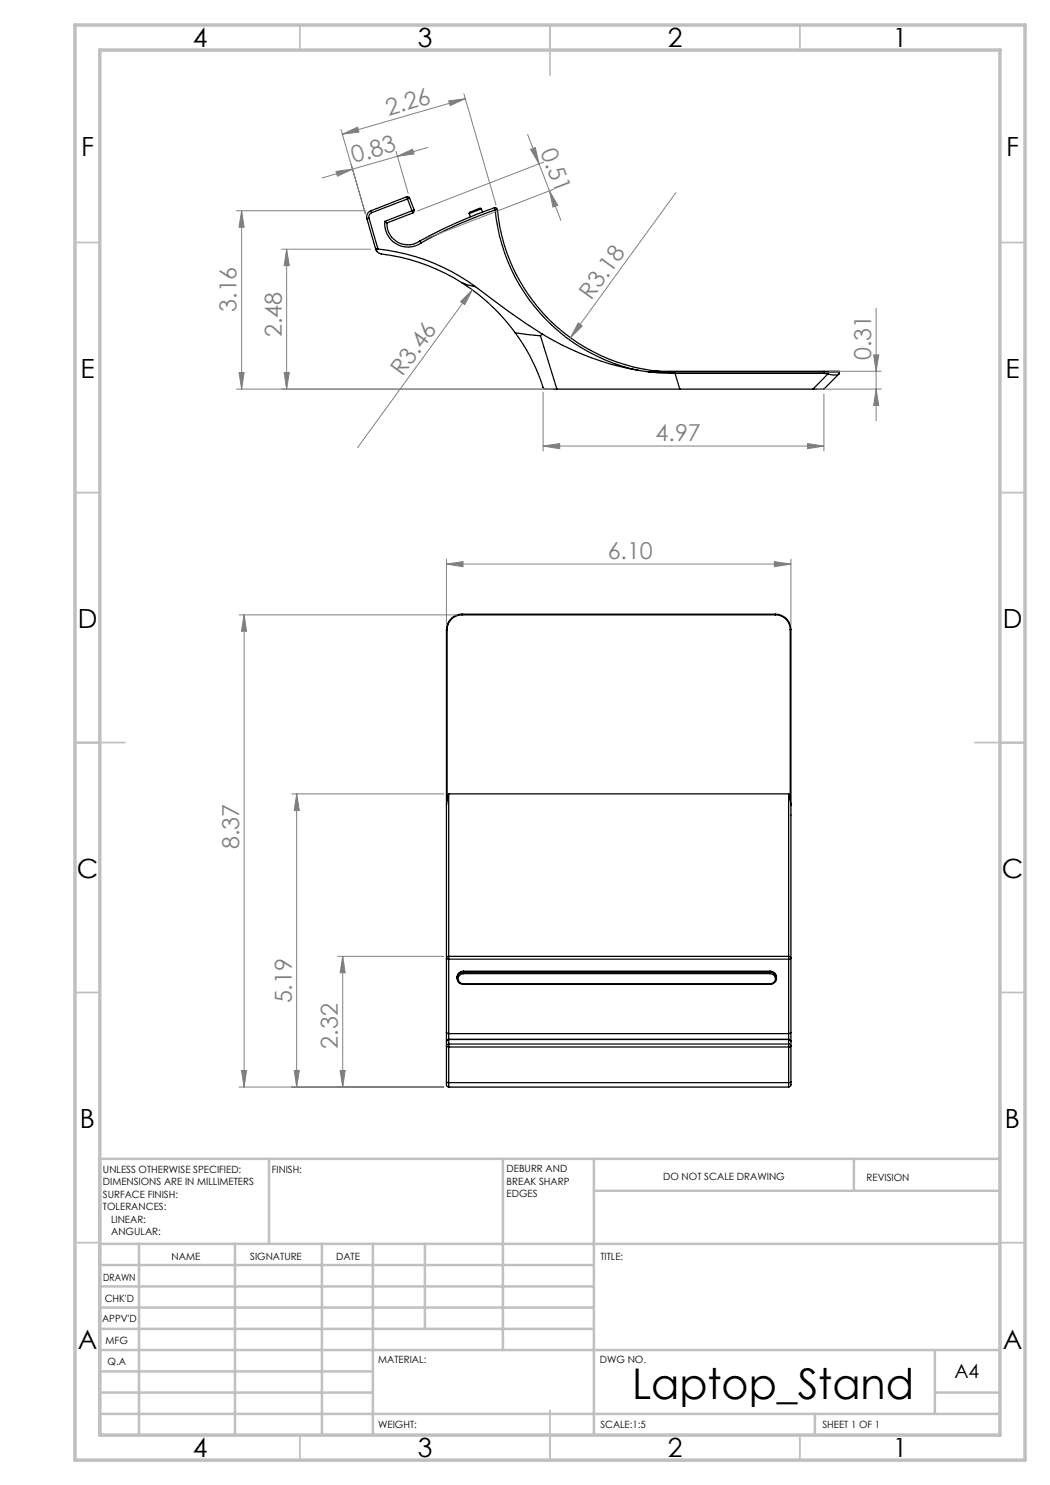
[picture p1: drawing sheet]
<svg xmlns="http://www.w3.org/2000/svg" width="210mm" height="297mm" viewBox="0 0 210 297" stroke-linecap="round" stroke-linejoin="round" font-family="sans-serif">
<g fill="none" stroke="#000" stroke-width=".25">
<path d="M81.3 39.4l.2 .4M81.3 39.4l.3-.1 .3 .3M81.3 39.4l-7.1 2.8M81.5 39.8l-7.2 2.7M81.5 39.8l.9 2.4M81.9 39.6l-.4 .2M81.9 39.6l.9 2.4M73.4 43.7l1.7 6.1M73.8 43.6l-.4 .1M73.8 43.6l1.8 6.1M74.2 42.2l.1 .3M74.2 42.2a1.34 1.34 0 0 0-.8 1.5"/>
<path d="M74.3 42.5a.97 .97 0 0 0-.5 1.1M75.1 49.8l.3 .4M75.4 50.2l.6 .5a39.6 39.6 0 0 1 16.3 5.8M75.6 49.7l-.5 .1M75.6 49.7v.1M75.6 49.8l-.3 .1 .1 .3M75.6 49.8a39.5 39.5 0 0 1 19.5 7.5M77 44.3a4.6 4.6 0 0 0 2.2 4.4 4.6 4.6 0 0 0 5-.1M77 44.3l.4 .3M77.4 44.6a4.2 4.2 0 0 0 2.2 3.9 4.2 4.2 0 0 0 4.4-.3M82.4 42.2l.2 .4M82.4 42.2l-5.4 2.1"/>
<path d="M82.6 42.6l-5.2 2M82.8 42l-.4 .2M82.8 42v.3l-.2 .3M84 48.2l.2 .4M92.3 56.5l1.1 .4 1.7 .4M92.3 56.5a39.4 39.4 0 0 1 10.7 10.1M93.8 42.7l.3 .7M95.1 57.3a167.3 167.3 0 0 0 13.3 9.5M96.3 41.8l-2.5 .9M96.3 41.8l-.3-.1a4.3 4.3 0 0 0-2.2 .9v.1M96.3 41.8l.2 .6M98.9 41.6a96.7 96.7 0 0 0-14.9 6.6"/>
<path d="M98.9 41.6l.1 .4M98.9 41.6a.44 .44 0 0 1 .6 .3M99 42a89.4 89.4 0 0 0-14.8 6.6M99 42a36.3 36.3 0 0 0 28.7 32.1M99.5 41.9l-.5 .1M99.5 41.9a35.8 35.8 0 0 0 32.4 32.4M103 66.6l5.1 .6M103 66.6a41.5 41.5 0 0 1 5.8 11.1l.2 .1h2.4M108.1 67.2l3.3 10.6M108.4 66.8a54.9 54.9 0 0 0 19.3 7.3M108.4 66.8l-.3 .4M111.4 77.8h24.6"/>
<path d="M127.7 74.1l1.9 .3M129.6 74.4h.4M130 74.4l5 .3M130 74.4h34.8M135 74.7l1 3.1M135 74.7h29.8M136 77.8h26.6M164.8 74.3h-34.1l-1.1 .1M164.8 74.3v.1M164.8 74.7l.8 .1M164.8 74.4h3.1M164.8 74.3h3l.1 .1"/>
<path d="M164.8 74.4v.3M165.6 74.8l1 .2h.7l.5-.2M165.6 74.8l-3 3M167.8 74.8l-3 3h-2.2M167.9 74.4l-.1 .4M89.3 125.9h.1M89.3 125.9v35.2M89.4 125.9v34.1M92.4 122.8v.2M92.4 123a2.92 2.92 0 0 0-3 2.9M92.4 122.8a3.1 3.1 0 0 0-3.1 3.1M92.4 123h62.7"/>
<path d="M92.4 122.8h62.7M155.1 123a2.92 2.92 0 0 1 2.9 2.9M155.1 122.8v.2M155.1 122.8a3 3 0 0 1 3.1 3.1M158 125.9h.2M158 125.9v34.1M158.2 125.9v35.2M89.4 160l-.1 1.1M89.7 158.8v32.5M89.7 158.8l-.3 1.2M89.7 158.8h68M157.7 158.8v32.5"/>
<path d="M157.7 158.8l.3 1.2M158 160l.2 1.1M89.3 161.1v30.6M158.2 161.1v30.6M89.3 191.7l.4 .1M89.3 191.7v14.8M89.7 191.3v.5M89.7 191.3l-.3 .1-.1 .3M89.7 191.8v14.9M89.7 191.3h68M89.7 191.8h68M92.7 194.7a1.03 1.03 0 0 0-1.1 1.1 1.03 1.03 0 0 0 1.1 1"/>
<path d="M92.7 194.4a1.22 1.22 0 0 0-1.3 1.3 1.22 1.22 0 0 0 1.3 1.2M92.7 194.4v.3M92.7 194.2a1.24 1.24 0 0 0-1.3 1.5M92.7 196.8v.1M92.7 196.9h61.3M92.7 196.8h61.3M92.7 194.7h61.3M92.7 194.4h61.3M92.7 194.2v.2M92.7 194.2h61.3M154 194.7a1.02 1.02 0 0 1 1.1 1.1 1.02 1.02 0 0 1-1.1 1M154 194.4a1.22 1.22 0 0 1 1.3 1.3 1.22 1.22 0 0 1-1.3 1.2"/>
<path d="M154 194.4v.3M154 194.2a1.24 1.24 0 0 1 1.3 1.5M154 196.8v.1M154 194.2v.2M157.7 191.3v.5M157.7 191.3l.3 .1 .2 .3M157.7 191.8v14.9M158.2 191.7l-.5 .1M158.2 191.7v14.8M89.3 216.4v.7l.4 .3M89.3 216.4l.4 .1M89.3 206.5l.4 .2"/>
<path d="M89.3 206.5v1.8M89.3 208.3v8.1M89.7 207.9l-.3 .1-.1 .3M89.7 208.8v.6M89.7 208.8l-.3 .1a.28 .28 0 0 0-.1 .4 .28 .28 0 0 0 .4 .1M89.7 207.9l-.2 .1-.2 .3M89.7 207.9h.1M89.7 216.5v.9M89.7 206.7v1.2M89.7 207.9h68M89.7 217.4h68M89.7 208.8h68"/>
<path d="M89.7 209.4h68M89.7 207.9v.9M89.7 209.4v7.1M89.7 216.5h68M89.7 206.7h68M157.7 207.9l.3 .1 .2 .3M157.7 208.8l.3 .1a.28 .28 0 0 1 .1 .4 .28 .28 0 0 1-.4 .1M157.7 208.8v.6M157.7 207.9h.1M157.7 216.5v.9M157.7 206.7v1.2M157.7 207.9v.9"/>
<path d="M157.7 209.4v7.1M158.2 216.4v.7l-.5 .3M158.2 216.4l-.5 .1M158.2 206.5l-.5 .2M158.2 206.5v1.8M158.2 208.3v8.1"/>
</g>
<g fill="none" stroke="#808080" stroke-width=".2">
<path d="M92.8 18.8l6.4 22.2M93 19.8l-24.5 7M67.2 34.3l3.3-.5-3 1.4zM68.2 25.9l4.9 16.9-2.9-9.9M68.5 26.8l3-1.4 .3 1zM79.2 30.3l2.4 8.4M79.5 31.3l3-1.5 .3 1zM85.6 29.5l-21.2 6.1M89.7 20.2l3.3-.4-3 1.3zM105.5 26.9l2.3 5.9M106.1 29.9l1-.4 .7 3.3zM107.8 32.8l2.1 5.4"/>
<path d="M108.7 32.4l-25.2 9.8M109.9 38.2l2.3 5.9M109.9 38.2l1.6 2.9-.9 .3zM110.8 37.8l-25.9 10M135.2 38.5l-21.1 29.1M47.3 42.2h25.9M48.3 42.2l.5 3.2h-1zM48.3 42.2v35.6M56.3 49.8h17.9M57.3 49.8v28M57.3 49.8l.6 3.3h-1.1zM94.5 58l-1.5 2.9-.9-.5z"/>
<path d="M94.5 58l-23 31.5M47.3 77.8h63.1M47.8 74.5h1l-.5 3.3zM56.8 74.5h1.1l-.6 3.3zM108.6 78.5v11.7M115.6 64.6l.9 .6-2.4 2.4zM163.6 77.8h12.6M164.8 78.8v11.4M165.8 74.3h10.4M174.7 71h1.1l-.6 3.3zM175.2 61.7v22.5M175.2 77.8l.6 3.3h-1.1z"/>
<path d="M108.6 89.2l3.3-.5v1zM108.6 89.2h56.2M161.5 88.7l3.3 .5-3.3 .5zM89.3 112.8l3.3-.5v1zM89.3 111.8v13.2M89.3 112.8h68.9M154.9 112.3l3.3 .5-3.3 .5zM158.2 111.8v13.2M47.8 123h43.6M48.8 123v94.4M48.8 123l.5 3.3h-1zM58.3 158.8h30.5"/>
<path d="M59.3 158.8v58.6M59.3 158.8l.6 3.3h-1.1zM67.5 191.3h21.3M68.5 191.3v26.1M68.5 191.3l.5 3.3h-1zM47.8 217.4h41M48.3 214.1h1l-.5 3.3zM58.8 214.1h1.1l-.6 3.3zM68 214.1h1l-.5 3.3z"/>
</g>
<g fill="none" stroke="#c0c0c0" stroke-width=".35">
<path d="M60 5v5M110 5v10M160 5v5M15 48.5h5M200 48.5h5M15 98.5h5M200 98.5h5M15 148.5h10M195 148.5h10M15 198.5h5M200 198.5h5M15 248.5h5"/>
<path d="M200 248.5h5M60 287v5M110 282v10M160 287v5"/>
</g>
<g fill="none" stroke="#c0c0c0" stroke-width=".5">
<path d="M53.8 231.8v17M100.6 231.8v38.2M118.8 231.8v55.2M118.8 238.2h81.2M170.8 231.8v6.4M200 231.8h-180v55.2M20 248.8h180M20 257.3h98.8M20 253h98.8M27.8 248.8v38.2M47 248.8v38.2M64.4 248.8v38.2"/>
<path d="M74.6 248.8v38.2M85 248.8v17M20 265.8h98.8M20 261.5h98.8M20 278.5h54.6M20 274.3h54.6M20 270h180M187 278.5h13M187 270v12.8M20 282.8h180M163 282.8v4.2"/>
</g>
<path d="M15 5h190v287h-190zM20 10h180v277h-180z" fill="none" stroke="#c0c0c0" stroke-width=".7"/>
<g fill="#808080">
<path d="M94.5 58l-1.5 2.9-.9-.5z"/>
<path d="M115.6 64.6l.9 .6-2.4 2.4z"/>
<path d="M154.9 112.3l3.3 .5-3.3 .5zM89.3 112.8l3.3-.5v1z"/>
<path d="M108.6 89.2l3.3-.5v1zM161.5 88.7l3.3 .5-3.3 .5z"/>
<path d="M68.5 26.8l3-1.4 .3 1zM89.7 20.2l3.3-.4-3 1.3zM67.2 34.3l3.3-.5-3 1.4zM79.5 31.3l3-1.5 .3 1z"/>
<path d="M47.8 74.5h1l-.5 3.3zM48.3 42.2l.5 3.2h-1z"/>
<path d="M57.3 49.8l.6 3.3h-1.1zM56.8 74.5h1.1l-.6 3.3zM174.7 71h1.1l-.6 3.3zM175.2 77.8l.6 3.3h-1.1zM48.8 123l.5 3.3h-1zM48.3 214.1h1l-.5 3.3zM59.3 158.8l.6 3.3h-1.1zM58.8 214.1h1.1l-.6 3.3zM68.5 191.3l.5 3.3h-1zM68 214.1h1l-.5 3.3z"/>
<path d="M106.1 29.9l1-.4 .7 3.3zM109.9 38.2l1.6 2.9-.9 .3z"/>
</g>
<text font-size="8.5" x="126.4" y="279.7">Laptop_Stand</text>
<g font-size="5.3">
<text x="38.5" y="9.5">4</text>
<text x="83.5" y="9.5">3</text>
<text x="133.6" y="9.5">2</text>
<text x="178.6" y="9.5">1</text>
<text x="16.2" y="31.2">F</text>
<text x="201.2" y="31.2">F</text>
<text x="16.1" y="75.5">E</text>
<text x="201.1" y="75.5">E</text>
<text x="15.5" y="125.5">D</text>
<text x="200.5" y="125.5">D</text>
<text x="15.4" y="175.5">C</text>
<text x="200.4" y="175.5">C</text>
<text x="16" y="225.5">B</text>
<text x="201" y="225.5">B</text>
<text x="15.5" y="269.7">A</text>
<text x="200.5" y="269.7">A</text>
<text x="38.5" y="291.5">4</text>
<text x="83.5" y="291.5">3</text>
<text x="133.6" y="291.5">2</text>
<text x="178.6" y="291.5">1</text>
</g>
<g font-size="4.7" fill="#808080">
<text x="77.7" y="23.1" transform="rotate(-16 77.7 23.1)">2.26</text>
<text x="70.8" y="32.7" transform="rotate(-16 70.8 32.7)">0.83</text>
<text x="108" y="30.5" transform="rotate(69 108 30.5)">0.51</text>
<text x="47.3" y="62.4" transform="rotate(-90 47.3 62.4)">3.16</text>
<text x="118.2" y="60.2" transform="rotate(-54 118.2 60.2)">R3.18</text>
<text x="56.3" y="67.5" transform="rotate(-90 56.3 67.5)">2.48</text>
<text x="174.2" y="72" transform="rotate(-90 174.2 72)">0.31</text>
<text x="80.5" y="75.5" transform="rotate(-54 80.5 75.5)">R3.46</text>
<text x="131.1" y="88.2">4.97</text>
<text x="121.5" y="111.8">6.10</text>
<text x="47.8" y="169.9" transform="rotate(-90 47.8 169.9)">8.37</text>
<text x="58.4" y="200.7" transform="rotate(-90 58.4 200.7)">5.19</text>
<text x="67.5" y="209.8" transform="rotate(-90 67.5 209.8)">2.32</text>
</g>
<text font-size="3.9" x="190.9" y="275.5">A4</text>
<g font-size="2">
<text x="20.6" y="234.6">UNLESS OTHERWISE SPECIFIED:</text>
<text x="20.6" y="237.1">DIMENSIONS ARE IN MILLIMETERS</text>
<text x="20.6" y="239.6">SURFACE FINISH:</text>
<text x="54.4" y="234.6">FINISH:</text>
<text x="101.3" y="234.5">DEBURR AND</text>
<text x="101.3" y="237">BREAK SHARP</text>
<text x="101.3" y="239.5">EDGES</text>
<text x="132.6" y="236">DO NOT SCALE DRAWING</text>
<text x="173.3" y="236.2">REVISION</text>
<text x="20.6" y="242.1">TOLERANCES:</text>
<text x="22.2" y="244.6">LINEAR:</text>
<text x="22.2" y="247.1">ANGULAR:</text>
<text x="34.3" y="252">NAME</text>
<text x="50" y="251.9">SIGNATURE</text>
<text x="67.2" y="251.9">DATE</text>
<text x="120.1" y="251.9">TITLE:</text>
<text x="20.6" y="256.1">DRAWN</text>
<text x="20.9" y="260.3">CHK'D</text>
<text x="20.4" y="264.4">APPV'D</text>
<text x="21.1" y="268.8">MFG</text>
<text x="21.5" y="273">Q.A</text>
<text x="75.6" y="272.5">MATERIAL:</text>
<text x="120" y="272.5">DWG NO.</text>
<text x="75.6" y="285.5">WEIGHT:</text>
<text x="120.1" y="285.6">SCALE:1:5</text>
<text x="164.5" y="285.6">SHEET 1 OF 1</text>
</g>
</svg>
